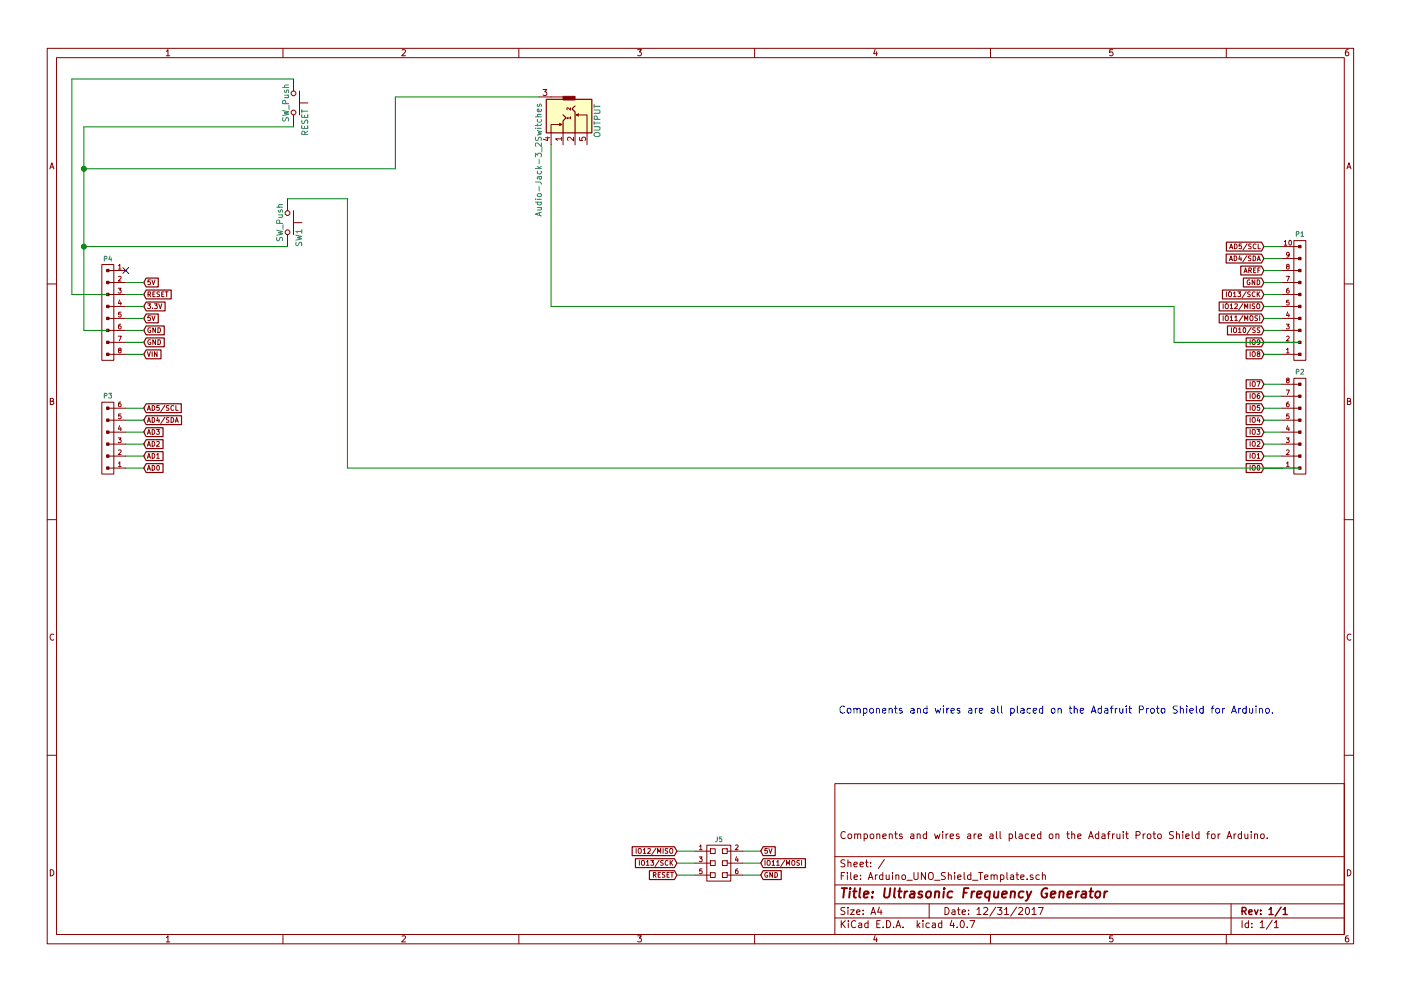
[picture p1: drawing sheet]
EESchema Schematic File Version 2
LIBS:switch
LIBS:power
LIBS:device
LIBS:transistors
LIBS:conn
LIBS:linear
LIBS:regul
LIBS:74xx
LIBS:cmos4000
LIBS:adc-dac
LIBS:memory
LIBS:xilinx
LIBS:microcontrollers
LIBS:dsp
LIBS:microchip
LIBS:analog_switches
LIBS:motorola
LIBS:texas
LIBS:intel
LIBS:audio
LIBS:interface
LIBS:digital-audio
LIBS:philips
LIBS:display
LIBS:cypress
LIBS:siliconi
LIBS:opto
LIBS:atmel
LIBS:contrib
LIBS:valves
LIBS:NE602
LIBS:Arduino_UNO_Shield_Template-cache
EELAYER 25 0
EELAYER END
$Descr A4 11693 8268
encoding utf-8
Sheet 1 1
Title "Ultrasonic Frequency Generator"
Date "12/31/2017"
Rev "1/1"
Comp ""
Comment1 "Components and wires are all placed on the Adafruit Proto Shield for Arduino."
Comment2 ""
Comment3 ""
Comment4 ""
$EndDescr
Text GLabel 6350 7100 2    40   Input ~ 0
5V
NoConn ~ 1050 2250
Text GLabel 1200 3900 2    40   Input ~ 0
AD0
Text GLabel 1200 3800 2    40   Input ~ 0
AD1
Text GLabel 1200 3700 2    40   Input ~ 0
AD2
Text GLabel 1200 3600 2    40   Input ~ 0
AD3
Text GLabel 1200 3500 2    40   Input ~ 0
AD4/SDA
Text GLabel 1200 3400 2    40   Input ~ 0
AD5/SCL
Text GLabel 1200 2350 2    40   Input ~ 0
5V
Text GLabel 1200 2450 2    40   Input ~ 0
RESET
Text GLabel 1200 2550 2    40   Input ~ 0
3.3V
Text GLabel 1200 2650 2    40   Input ~ 0
5V
Text GLabel 1200 2750 2    40   Input ~ 0
GND
Text GLabel 1200 2850 2    40   Input ~ 0
GND
Text GLabel 1200 2950 2    40   Input ~ 0
VIN
Text GLabel 6350 7300 2    40   Input ~ 0
GND
Text GLabel 5650 7200 0    40   Input ~ 0
IO13/SCK
Text GLabel 5650 7100 0    40   Input ~ 0
IO12/MISO
Text GLabel 6350 7200 2    40   Input ~ 0
IO11/MOSI
Text GLabel 5650 7300 0    40   Input ~ 0
RESET
Text GLabel 10550 3900 0    40   Input ~ 0
IO0
Text GLabel 10550 3800 0    40   Input ~ 0
IO1
Text GLabel 10550 3700 0    40   Input ~ 0
IO2
Text GLabel 10550 3600 0    40   Input ~ 0
IO3
Text GLabel 10550 3500 0    40   Input ~ 0
IO4
Text GLabel 10550 3400 0    40   Input ~ 0
IO5
Text GLabel 10550 3300 0    40   Input ~ 0
IO6
Text GLabel 10550 3200 0    40   Input ~ 0
IO7
Text GLabel 10550 2950 0    40   Input ~ 0
IO8
Text GLabel 10550 2850 0    40   Input ~ 0
IO9
Text GLabel 10550 2750 0    40   Input ~ 0
IO10/SS
Text GLabel 10550 2650 0    40   Input ~ 0
IO11/MOSI
Text GLabel 10550 2550 0    40   Input ~ 0
IO12/MISO
Text GLabel 10550 2450 0    40   Input ~ 0
IO13/SCK
Text GLabel 10550 2350 0    40   Input ~ 0
GND
Text GLabel 10550 2250 0    40   Input ~ 0
AREF
Text GLabel 10550 2150 0    40   Input ~ 0
AD4/SDA
Text GLabel 10550 2050 0    40   Input ~ 0
AD5/SCL
$Comp
L HEADER_M_2.54MM_1R8P_ST_AU_PTH P4
U 1 1
P 900 2600
F 0 "P4" H 900 3050 40  0000 C CNN
F 1 "HEADER_M_2.54MM_1R8P_ST_AU_PTH" V 1000 2600 40  0001 C CNN
F 2 "Header:HEADER_M_2.54MM_1R8P_ST_AU_PTH" H 900 2600 60  0001 C CNN
F 3 "" H 900 2600 60  0000 C CNN
	1    900  2600
	-1   0    0    -1  
$EndComp
$Comp
L HEADER_M_2.54MM_1R6P_ST_AU_PTH P3
U 1 1
P 900 3650
F 0 "P3" H 900 3300 40  0000 C CNN
F 1 "HEADER_M_2.54MM_1R6P_ST_AU_PTH" V 1000 3650 40  0001 C CNN
F 2 "Header:HEADER_M_2.54MM_1R6P_ST_AU_PTH" H 900 3650 60  0001 C CNN
F 3 "" H 900 3650 60  0000 C CNN
	1    900  3650
	-1   0    0    1   
$EndComp
$Comp
L HEADER_M_2.54MM_1R10P_ST_AU_PTH P1
U 1 1
P 10850 2500
F 0 "P1" H 10850 1950 40  0000 C CNN
F 1 "HEADER_M_2.54MM_1R10P_ST_AU_PTH" V 10950 2500 40  0001 C CNN
F 2 "Header:HEADER_M_2.54MM_1R10P_ST_AU_PTH" H 10850 2500 60  0001 C CNN
F 3 "" H 10850 2500 60  0000 C CNN
	1    10850 2500
	1    0    0    1   
$EndComp
$Comp
L HEADER_M_2.54MM_1R8P_ST_AU_PTH P2
U 1 1
P 10850 3550
F 0 "P2" H 10850 3100 40  0000 C CNN
F 1 "HEADER_M_2.54MM_1R8P_ST_AU_PTH" V 10950 3550 40  0001 C CNN
F 2 "Header:HEADER_M_2.54MM_1R8P_ST_AU_PTH" H 10850 3550 60  0001 C CNN
F 3 "" H 10850 3550 60  0000 C CNN
	1    10850 3550
	1    0    0    1   
$EndComp
$Comp
L HEADER_F_2.54MM_2R6P_ST_AU_PTH J5
U 1 1
P 6000 7200
F 0 "J5" H 6000 7400 40  0000 C CNN
F 1 "HEADER_F_2.54MM_2R6P_ST_AU_PTH" H 6000 7000 40  0001 C CNN
F 2 "Header:HEADER_F_100MIL_2R6P_ST_GOLD_PTH" H 6000 7200 60  0001 C CNN
F 3 "" H 6000 7200 60  0000 C CNN
	1    6000 7200
	1    0    0    -1  
$EndComp
$Comp
L Audio-Jack-3_2Switches OUTPUT
U 1 1
P 4700 1000
F 0 "OUTPUT" H 4700 1290 50  0000 C CNN
F 1 "Audio-Jack-3_2Switches" H 4550 800 50  0000 L CNN
F 2 "" H 4950 1100 50  0001 C CNN
F 3 "" H 4950 1100 50  0001 C CNN
	1    4700 1000
	0    1    1    0   
$EndComp
$Comp
L SW_Push RESET
U 1 1
P 2450 850
F 0 "RESET" H 2500 950 50  0000 L CNN
F 1 "SW_Push" H 2450 790 50  0000 C CNN
F 2 "" H 2450 1050 50  0001 C CNN
F 3 "" H 2450 1050 50  0001 C CNN
	1    2450 850 
	0    1    1    0   
$EndComp
$Comp
L SW_Push SW1
U 1 1
P 2400 1850
F 0 "SW1" H 2450 1950 50  0000 L CNN
F 1 "SW_Push" H 2400 1790 50  0000 C CNN
F 2 "" H 2400 2050 50  0001 C CNN
F 3 "" H 2400 2050 50  0001 C CNN
	1    2400 1850
	0    1    1    0   
$EndComp
Wire Wire Line
	9800 2850 10850 2850
Wire Wire Line
	9800 2550 9800 2850
Wire Wire Line
	4600 2550 9800 2550
Wire Wire Line
	4600 1200 4600 2550
Connection ~ 700  1400
Wire Wire Line
	3300 1400 700  1400
Wire Wire Line
	3300 800  3300 1400
Wire Wire Line
	4500 800  3300 800 
Wire Wire Line
	600  2450 900  2450
Wire Wire Line
	600  650  600  2450
Wire Wire Line
	2450 650  600  650 
Connection ~ 700  2050
Wire Wire Line
	700  1050 2450 1050
Wire Wire Line
	700  2050 2400 2050
Wire Wire Line
	700  1050 700  2750
Wire Wire Line
	700  2750 900  2750
Wire Wire Line
	2900 1650 2400 1650
Wire Wire Line
	2900 3900 2900 1650
Wire Wire Line
	10850 3900 2900 3900
Wire Wire Line
	1050 2950 1200 2950
Wire Wire Line
	1050 2850 1200 2850
Wire Wire Line
	1050 2650 1200 2650
Wire Wire Line
	1050 2450 1200 2450
Wire Wire Line
	1050 2550 1200 2550
Wire Wire Line
	1050 2750 1200 2750
Wire Wire Line
	1050 2350 1200 2350
Wire Wire Line
	6200 7300 6350 7300
Wire Wire Line
	6200 7200 6350 7200
Wire Wire Line
	6200 7100 6350 7100
Wire Wire Line
	5650 7100 5800 7100
Wire Wire Line
	5650 7200 5800 7200
Wire Wire Line
	5650 7300 5800 7300
Wire Wire Line
	1050 3900 1200 3900
Wire Wire Line
	1050 3800 1200 3800
Wire Wire Line
	1050 3600 1200 3600
Wire Wire Line
	1050 3400 1200 3400
Wire Wire Line
	1050 3500 1200 3500
Wire Wire Line
	1050 3700 1200 3700
Wire Wire Line
	10700 3200 10550 3200
Wire Wire Line
	10700 3300 10550 3300
Wire Wire Line
	10700 3700 10550 3700
Wire Wire Line
	10700 3500 10550 3500
Wire Wire Line
	10700 3400 10550 3400
Wire Wire Line
	10700 3600 10550 3600
Wire Wire Line
	10700 3800 10550 3800
Wire Wire Line
	10700 3900 10550 3900
Wire Wire Line
	10700 2950 10550 2950
Wire Wire Line
	10700 2850 10550 2850
Wire Wire Line
	10700 2650 10550 2650
Wire Wire Line
	10700 2450 10550 2450
Wire Wire Line
	10700 2550 10550 2550
Wire Wire Line
	10700 2750 10550 2750
Wire Wire Line
	10700 2350 10550 2350
Wire Wire Line
	10700 2150 10550 2150
Wire Wire Line
	10700 2050 10550 2050
Wire Wire Line
	10700 2250 10550 2250
Text Notes 7000 5950 0    60   ~ 0
Components and wires are all placed on the Adafruit Proto Shield for Arduino.
$EndSCHEMATC
